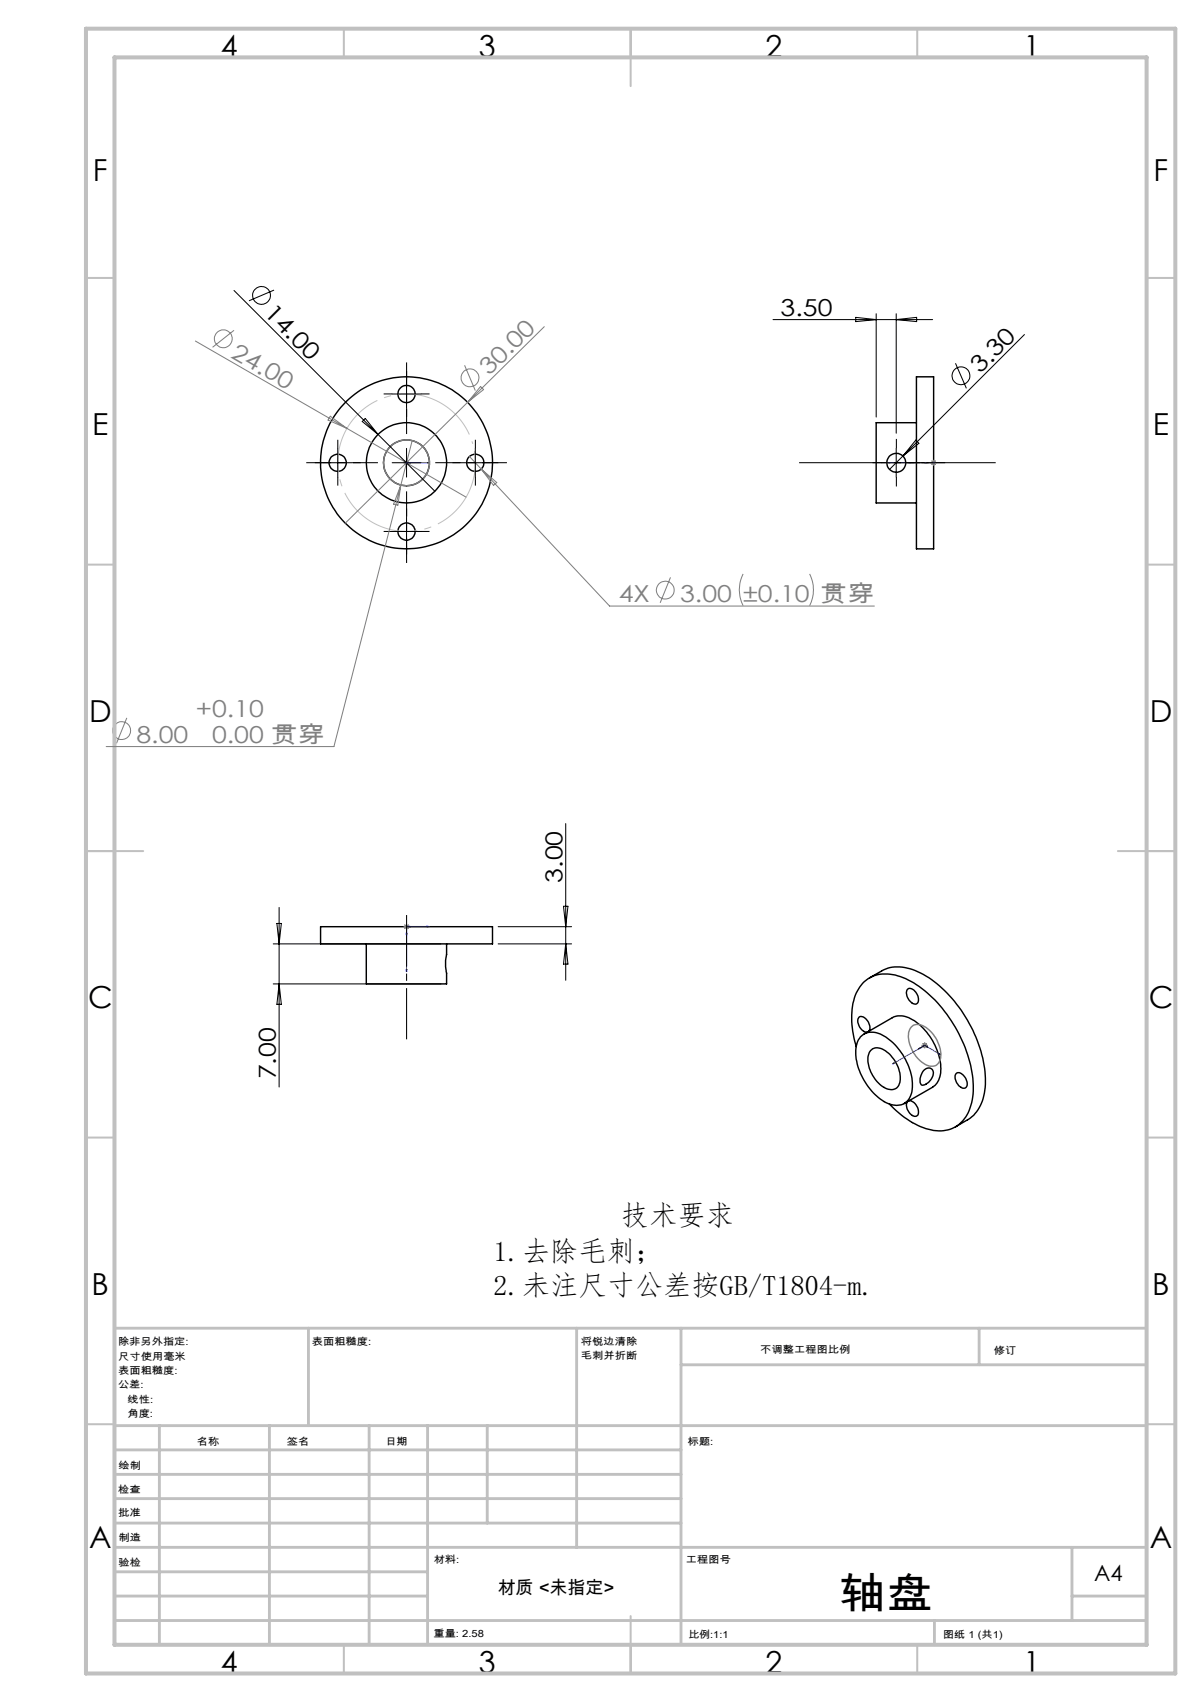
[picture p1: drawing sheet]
<svg xmlns="http://www.w3.org/2000/svg" width="210mm" height="297mm" viewBox="0 0 210 297" stroke-linecap="round" stroke-linejoin="round" font-family="sans-serif">
<g fill="none" stroke="#000" stroke-width=".25">
<path d="M159.8 65.8h3v30h-3zM159.8 73.8h-7v14h7M55.9 161.7h30v3h-30zM63.9 164.7v7h14v-1.9a7.7 7.7 0 0 1 0-3.3v-1.8M151.5 180a1.82 1.82 0 0 0-1.5-2.6 1.36 1.36 0 0 0 0 1.9 1.35 1.35 0 0 0 1.3 .8M151.7 170.6l2.1-1.2a7 7 0 0 1 6.7 .4 22.6 22.6 0 0 1 10.4 13 14.5 14.5 0 0 1 .3 9.7 6 6 0 0 1-2.4 2.9l-2.1 1.2M158.4 172.6a1.3 1.3 0 0 1 1.5 .9 1.14 1.14 0 0 1-.2 1.7 1.94 1.94 0 0 1-1.4-2.5zM149.3 182.6a14.3 14.3 0 0 1 0-9.3 5.6 5.6 0 0 1 7.3-3 18.1 18.1 0 0 1 9.3 7.8 21.8 21.8 0 0 1 3.8 12.9 6.8 6.8 0 0 1-3.3 5.7 7.3 7.3 0 0 1-6.8-.6 16.7 16.7 0 0 1-4.5-3.5M150.1 180.9a3.4 3.4 0 0 1 4.4 .1 10.7 10.7 0 0 1 4.6 9.1 2.81 2.81 0 0 1-4.3 2.4 10.6 10.6 0 0 1-5.5-9.6l.3-1.2zM150.7 180.4l4.9-2.8a3.8 3.8 0 0 1 4.2 .8 10.7 10.7 0 0 1 4.3 8.8 3.4 3.4 0 0 1-1.4 2.5l-5 2.9M151.9 183.3a1.98 1.98 0 0 1 2.8 .3 5.4 5.4 0 0 1 2.1 5.8 1.81 1.81 0 0 1-2.8 .2 5.8 5.8 0 0 1-2.5-5.5zM158.5 192.1a1.93 1.93 0 0 1 1.6 2.5 1.18 1.18 0 0 1-1.7-.8 1.32 1.32 0 0 1-.1-1.6"/>
<path d="M161.1 186.8a.92 .92 0 0 1 1.3-.3 .92 .92 0 0 1 .3 1.2 2.07 2.07 0 0 1-2 1.6 2.21 2.21 0 0 1 .4-2.5zM166.8 187.3a1.32 1.32 0 0 1 1.7 .9 1.26 1.26 0 0 1-.2 1.7 1.74 1.74 0 0 1-1.7-1.8v-.5z"/>
<circle cx="70.9" cy="68.8" r="1.5"/>
<circle cx="58.9" cy="80.8" r="1.5"/>
<circle cx="70.9" cy="92.8" r="1.5"/>
<circle cx="70.9" cy="80.8" r="7"/>
<circle cx="70.9" cy="80.8" r="4"/>
<circle cx="70.9" cy="80.8" r="15"/>
<circle cx="82.9" cy="80.8" r="1.51"/>
<circle cx="156.3" cy="80.8" r="1.64"/>
</g>
<g fill="none" stroke="#000" stroke-width=".18">
<path d="M40.8 50.7l25.1 25.1M47.8 50.6l-4.4 1.9M134.8 55.8h27.9M149.3 55.4l3.5 .4-3.5 .3zM152.8 54.7v18.1M156.3 54.7v20.9M156.3 55.8l3.6-.4v.7zM178.7 58.4l-23.5 23.5M58.9 78.2v5.1M63.2 73.6l.5-.6 2.2 2.8zM65.9 75.8l9.9 9.9M68.4 68.8h5"/>
<path d="M70.9 66.2v5.1M70.9 78.2v5.1M82.9 78.2v5.1M156.3 78.2v5.1M159.7 76.8l.6 .6-2.8 2.2zM166.7 63.4l1.9 4.4M56.4 80.7h5M68.4 80.7h5M68.4 92.7h5M70.9 90.3v4.9M80.4 80.7h5M153.8 80.7h5"/>
<path d="M48.7 158.4v31.3M98.3 158.1h.8l-.4 3.6zM98.7 143.7v27.4M47.7 164.7h29.2M47.7 171.7h29.2M48.3 161.1h.8l-.4 3.6zM48.7 171.7l.4 3.6h-.8zM86.9 161.7h12.8M86.9 164.7h12.8M98.7 164.7l.4 3.5h-.8z"/>
<circle cx="45.6" cy="51.5" r="1.56"/>
<circle cx="167.6" cy="65.6" r="1.55"/>
</g>
<g fill="none" stroke="#808080" stroke-width=".18">
<path d="M34.1 59.5l47.2 27.2M40.8 57.6l-3.7 3M94.9 57l-13.3 13.2M57.6 72.6l2.9 2.2-3.3-1.5zM71.9 76.9l-2 7.7M81 63.7l1.9 4.5M81.6 70.2l-21.4 21.1M81.9 79.7l24.4 26.1h46.2M83.8 67.4l.5 .6-2.7 2.2zM69.9 84.6l-11.7 45.7h-39.7M69.9 84.6l-.5 3.6-.7-.2zM70.4 80.7h1"/>
<path d="M70.6 80.4l.7 .7M70.9 80.3v.9M71.3 80.4l-.7 .7M83.9 81.8l2.7 2.4-.5 .5zM162.3 80.7h1M162.5 80.4l.7 .7M162.8 80.3v.9M163.2 80.4l-.7 .7M116.9 100.7l-1.8 4.5M129.6 100.2a6.1 6.1 0 0 0 0 5.5M141.2 100.2a6.1 6.1 0 0 1 0 5.5M22.1 125.3l-1.8 4.4"/>
<path d="M70.4 161.7h1M70.6 161.4l.7 .7M70.9 161.2v1M71.3 161.4l-.7 .7M160.8 182.4h1M160.9 182.1l.7 .7M161.3 181.9v1M161.6 182.1l-.7 .7"/>
<circle cx="38.9" cy="59.1" r="1.56"/>
<circle cx="82" cy="65.9" r="1.55"/>
<circle cx="116" cy="103" r="1.56"/>
<circle cx="21.2" cy="127.5" r="1.55"/>
</g>
<path d="M82.4 77.2a12 12 0 0 0-20-4.9 12 12 0 0 0 5.2 20 12 12 0 0 0 15-14.1l-.2-1" fill="none" stroke="#c0c0c0" stroke-width=".18" stroke-dasharray="15.2 1.3 1.3 1.3" stroke-dashoffset="-1.5" stroke-linecap="butt"/>
<g fill="none" stroke="#00f" stroke-width=".18">
<path d="M70.8 80.7h.2zM70.9 80.7h.1M70.9 80.7h4M71.7 80.7h-.4h.4M74.9 80.7h-.4h.4M154.9 80.7h.4h-.4M154.9 80.7h7.9M161.3 80.7h.3h-.3M162.7 80.7h.2zM162.8 80.7h.1M70.8 169.2h.2l-.1 .4zM70.8 162.9h.2l-.1 .4z"/>
<path d="M71.3 161.6l.4 .1-.4 .1zM74.5 161.6l.4 .1-.4 .1zM74.9 161.7h-4v7.9M155.9 185.5h.1l-.3 .2zM160.2 183.1l.2-.2h.1zM161.3 182.4l2.8 1.6M161.3 182.4l-5.6 3.3M161.3 182.4l.5 .3M161.3 182.4l-1.1 .7M161.5 182.6l.1-.1 .2 .2zM163.7 183.9l.2-.1 .2 .2z"/>
</g>
<g fill="none" stroke="#808080" stroke-width=".25">
<path d="M159 179.1a2.14 2.14 0 0 1 2.9 .5 6.1 6.1 0 0 1 2.1 5.1 1.66 1.66 0 0 1-2.7 1 6 6 0 0 1-2.8-5.6z"/>
<circle cx="70.9" cy="80.8" r="4"/>
</g>
<path d="M139.1 80.7h34.9" fill="none" stroke="#000" stroke-width=".18" stroke-dasharray="15.2 1.3 1.3 1.3" stroke-dashoffset="-.3" stroke-linecap="butt"/>
<path d="M164.8 80.7h-7" fill="none" stroke="#000" stroke-width=".18" stroke-dasharray="15.2 1.3 1.3 1.3" stroke-dashoffset="13.6" stroke-linecap="butt"/>
<g fill="none" stroke="#000" stroke-width=".18" stroke-dasharray="15.2 1.3 1.3 1.3" stroke-linecap="butt">
<path d="M58.9 78.2v-1.5M68.4 68.7h-1.5M70.9 66.2v-1.5M70.9 71.2v1.5M73.4 68.7h1.5M82.9 78.2v-1.5M156.3 78.2v-1.6M56.4 80.7h-1.5M58.9 83.2v1.5M61.4 80.7h1.5M68.4 92.7h-1.5M70.9 90.2v-1.5"/>
<path d="M70.9 95.2v1.5M73.4 92.7h1.5M80.4 80.7h-1.5M82.9 83.2v1.5M85.4 80.7h1.5M153.8 80.7h-1.6M156.3 83.2v1.7M158.8 80.7h1.7"/>
</g>
<path d="M70.9 181.4v-21.7" fill="none" stroke="#000" stroke-width=".18" stroke-dasharray="15.2 1.3 1.3 1.3" stroke-dashoffset="6.3" stroke-linecap="butt"/>
<path d="M70.9 75.7v-12.5M65.9 80.7h-12.5M70.9 85.7v12.5M75.9 80.7h12.5" fill="none" stroke="#000" stroke-width=".18" stroke-dasharray="15.2 1.3 1.3 1.3" stroke-dashoffset="10.9" stroke-linecap="butt"/>
<g fill="none" stroke="#c0c0c0" stroke-width=".35">
<path d="M60 5v5M110 5v10M160 5v5M15 48.5h5M200 48.5h5M15 98.5h5M200 98.5h5M15 148.5h10M195 148.5h10M15 198.5h5M200 198.5h5M15 248.5h5"/>
<path d="M200 248.5h5M60 287v5M110 282v10M160 287v5"/>
</g>
<g fill="none" stroke="#c0c0c0" stroke-width=".5">
<path d="M53.8 231.8v17M100.6 231.8v38.2M118.8 231.8v55.2M118.8 238.2h81.2M170.8 231.8v6.4M200 231.8h-180v55.2M20 248.8h180M20 257.3h98.8M20 253h98.8M27.8 248.8v38.2M47 248.8v38.2M64.4 248.8v38.2"/>
<path d="M74.6 248.8v38.2M85 248.8v17M20 265.8h98.8M20 261.5h98.8M20 278.5h54.6M20 274.3h54.6M20 270h180M187 278.5h13M187 270v12.8M20 282.8h180M163 282.8v4.2"/>
</g>
<path d="M15 5h190v287h-190zM20 10h180v277h-180z" fill="none" stroke="#c0c0c0" stroke-width=".7"/>
<g fill="#00f">
<path d="M74.5 80.7h.4zM70.8 80.7h.2z"/>
<path d="M71.3 80.7h.4zM70.8 80.7h.2zM74.5 161.6v.2l.4-.1zM70.8 169.2l.1 .4 .1-.4z"/>
<path d="M162.7 80.7h.2zM161.3 80.7h.3zM163.7 183.9l.4 .1-.2-.2zM155.7 185.7l.3-.2h-.1zM161.5 182.6l.3 .1-.2-.2zM160.2 183.1l.3-.2h-.1z"/>
<path d="M71.3 161.6v.2l.4-.1zM70.8 162.9l.1 .4 .1-.4zM162.7 80.7h.2zM154.9 80.7h.4z"/>
</g>
<text font-size="7.4" x="146.3" y="280.5">轴盘</text>
<g font-size="5.3">
<text x="38.5" y="9.9">4</text>
<text x="83.5" y="9.9">3</text>
<text x="133.5" y="9.9">2</text>
<text x="178.5" y="9.9">1</text>
<text x="16.2" y="31.7">F</text>
<text x="201.2" y="31.7">F</text>
<text x="16.1" y="75.9">E</text>
<text x="201.1" y="75.9">E</text>
<text x="15.5" y="125.9">D</text>
<text x="200.5" y="125.9">D</text>
<text x="15.4" y="175.9">C</text>
<text x="200.4" y="175.9">C</text>
<text x="16" y="225.9">B</text>
<text x="201" y="225.9">B</text>
<text x="15.5" y="270.2">A</text>
<text x="200.5" y="270.2">A</text>
<text x="38.5" y="291.9">4</text>
<text x="83.5" y="291.9">3</text>
<text x="133.5" y="291.9">2</text>
<text x="178.5" y="291.9">1</text>
</g>
<g font-size="4.9">
<text x="108.3" y="213.8">技术要求</text>
<text x="86.1" y="220.1">1.去除毛刺；</text>
<text x="86.1" y="226">2.未注尺寸公差按GB/T1804-m.</text>
</g>
<g font-size="4.1">
<text x="45.9" y="54.9" transform="rotate(45 45.9 54.9)">14.00</text>
<text x="136.2" y="55.2">3.50</text>
<text x="171" y="65.3" transform="rotate(-45 171 65.3)">3.30</text>
<text x="98.1" y="154" transform="rotate(-90 98.1 154)">3.00</text>
<text x="48.1" y="188.4" transform="rotate(-90 48.1 188.4)">7.00</text>
</g>
<g font-size="4.1" fill="#808080">
<text x="40.1" y="62.2" transform="rotate(30 40.1 62.2)">24.00</text>
<text x="85.3" y="65.6" transform="rotate(-45 85.3 65.6)">30.00</text>
<text x="107.9" y="105.1">4X</text>
<text x="118.6" y="105.1">3.00 ±0.10 贯穿</text>
<text x="34.2" y="125.1">+0.10</text>
<text x="23.8" y="129.6">8.00</text>
<text x="37" y="129.7">0.00 贯穿</text>
</g>
<text font-size="3.9" x="190.9" y="275.8">A4</text>
<text font-size="3.2" x="86.8" y="278.1">材质 &lt;未指定&gt;</text>
<g font-size="1.7">
<text x="20.6" y="234.8">除非另外指定:</text>
<text x="20.6" y="237.3">尺寸使用毫米</text>
<text x="20.6" y="239.8">表面粗糙度:</text>
<text x="54.4" y="234.8">表面粗糙度:</text>
<text x="101.3" y="234.7">将锐边清除</text>
<text x="101.3" y="237.2">毛刺并折断</text>
<text x="132.6" y="236.2">不调整工程图比例</text>
<text x="173.3" y="236.4">修订</text>
<text x="20.6" y="242.3">公差:</text>
<text x="22.2" y="244.8">线性:</text>
<text x="22.2" y="247.3">角度:</text>
<text x="20.7" y="256.3">绘制</text>
<text x="34.3" y="252.2">名称</text>
<text x="50" y="252.1">签名</text>
<text x="67.2" y="252.1">日期</text>
<text x="120" y="252.1">标题:</text>
<text x="20.6" y="260.5">检查</text>
<text x="20.6" y="264.5">批准</text>
<text x="20.7" y="269">制造</text>
<text x="20.7" y="273.3">验检</text>
<text x="75.6" y="272.7">材料:</text>
<text x="119.6" y="272.7">工程图号</text>
<text x="75.6" y="285.7">重量: 2.58</text>
<text x="120.1" y="285.8">比例:1:1</text>
<text x="164.5" y="285.8">图纸 1 (共1)</text>
</g>
</svg>
